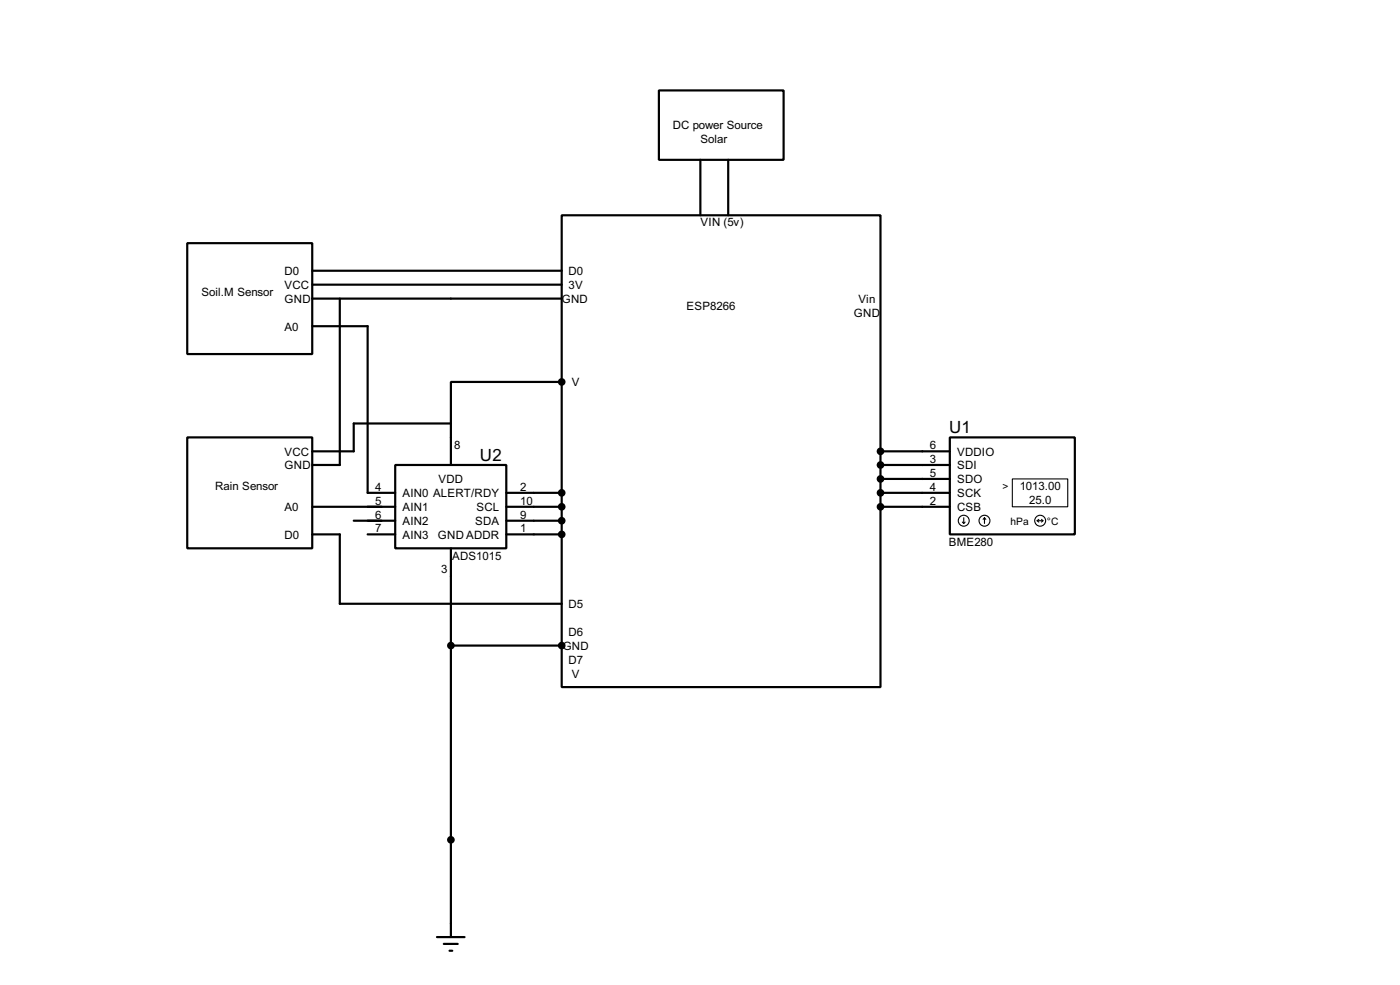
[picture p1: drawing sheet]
<svg xmlns="http://www.w3.org/2000/svg" width="256mm" height="180mm" viewBox="0 0 256 180" stroke-linecap="round" stroke-linejoin="round" font-family="sans-serif">
<g fill="none" stroke="#000" stroke-width=".4">
<path d="M120.7 16.6h22.9v12.7h-22.9zM102.9 39.4h58.4v86.4h-58.4zM128.3 29.3v10.1M133.4 29.3v10.1M34.3 44.5h22.9v20.3h-22.9zM57.2 54.7h45.7M57.2 59.7h10.2v30.5h5M57.2 52.1h45.7M57.2 49.6h45.7M62.3 54.7v30.4h-5.1M82.6 77.5h-17.8v5.1h-7.6M102.9 69.9h-20.3v15.2"/>
<path d="M34.3 80.1h22.9v20.3h-22.9zM57.2 92.8h15.2M57.2 97.8h5.1v12.7h40.6M64.8 95.3h7.6M67.4 97.8h5M72.4 85.1h20.4v15.3h-20.4zM92.8 90.2h10.1M92.8 92.8h10.1M92.8 95.3h10.1M92.8 97.8h10.1M161.3 90.2h12.7M161.3 92.8h12.7"/>
<path d="M161.3 82.6h12.7M161.3 85.1h12.7M161.3 87.7h12.7M174 80.1h22.9v17.7h-22.9zM82.6 100.4v71.1M82.6 118.2h20.3M80.1 171.5h5M81.3 172.8h2.6M82.4 174h.5"/>
</g>
<g fill="none" stroke="#000" stroke-width=".2">
<path d="M176.3 95.6l.3 .2M176.6 94.8v1M176.8 95.6l-.2 .2M180.4 94.8l-.3 .3M180.4 94.8l.2 .3M180.4 94.8v1M185.5 87.7h10.1v5.1h-10.1zM190 95.3h1.1M190 95.3l.3 .3M190.3 95.1l-.3 .2M190.8 95.1l.3 .2M191.1 95.3l-.3 .3"/>
<circle cx="176.5" cy="95.3" r="1"/>
<circle cx="180.3" cy="95.3" r="1"/>
<circle cx="190.5" cy="95.3" r="1"/>
</g>
<g fill="#000" stroke="#000" stroke-width=".4">
<circle cx="102.9" cy="69.9" r=".5"/>
<circle cx="102.9" cy="92.8" r=".5"/>
<circle cx="102.9" cy="90.2" r=".5"/>
<circle cx="102.9" cy="95.3" r=".5"/>
<circle cx="102.9" cy="97.8" r=".5"/>
<circle cx="161.3" cy="87.7" r=".5"/>
<circle cx="161.3" cy="85.1" r=".5"/>
<circle cx="161.3" cy="92.8" r=".5"/>
<circle cx="161.3" cy="90.2" r=".5"/>
<circle cx="161.3" cy="82.6" r=".5"/>
<circle cx="82.6" cy="118.2" r=".5"/>
<circle cx="102.9" cy="118.2" r=".5"/>
<circle cx="82.6" cy="153.7" r=".5"/>
</g>
<g font-size="3.5">
<text x="173.9" y="79.3">U1</text>
<text x="87.9" y="84.3">U2</text>
</g>
<g font-size="2.4">
<text x="123.2" y="23.6">DC power Source</text>
<text x="128.3" y="26.1">Solar</text>
<text x="128.3" y="41.4">VIN (5v)</text>
<text x="52.1" y="50.4">D0</text>
<text x="52.1" y="52.9">VCC</text>
<text x="104.1" y="50.4">D0</text>
<text x="104.2" y="52.9">3V</text>
<text x="36.9" y="54.1">Soil.M Sensor</text>
<text x="52.1" y="55.4">GND</text>
<text x="102.9" y="55.4">GND</text>
<text x="125.8" y="56.7">ESP8266</text>
<text x="156.4" y="58">GND</text>
<text x="157.3" y="55.4">Vin</text>
<text x="52.1" y="60.5">A0</text>
<text x="104.8" y="70.7">V</text>
<text x="52.1" y="83.4">VCC</text>
<text x="83.2" y="82.2">8</text>
<text x="170.4" y="82.2">6</text>
<text x="175.3" y="83.4">VDDIO</text>
<text x="39.4" y="89.6">Rain Sensor</text>
<text x="52.1" y="85.9">GND</text>
<text x="68.8" y="89.8">4</text>
<text x="80.3" y="88.4">VDD</text>
<text x="95.3" y="89.8">2</text>
<text x="170.4" y="84.7">3</text>
<text x="170.4" y="89.8">4</text>
<text x="170.4" y="87.3">5</text>
<text x="175.3" y="85.9">SDI</text>
<text x="175.3" y="88.5">SDO</text>
<text x="186.8" y="89.8">1013.00</text>
<text x="52.1" y="93.6">A0</text>
<text x="68.8" y="92.4">5</text>
<text x="68.8" y="94.9">6</text>
<text x="73.7" y="91">AIN0 ALERT/RDY</text>
<text x="73.7" y="93.6">AIN1</text>
<text x="87.3" y="93.6">SCL</text>
<text x="95.3" y="92.4">10</text>
<text x="95.3" y="94.9">9</text>
<text x="170.4" y="92.4">2</text>
<text x="175.3" y="93.6">CSB</text>
<text x="175.3" y="91">SCK</text>
<text x="188.6" y="92.3">25.0</text>
<text x="52.1" y="98.6">D0</text>
<text x="68.8" y="97.4">7</text>
<text x="73.7" y="96.1">AIN2</text>
<text x="73.7" y="98.6">AIN3</text>
<text x="80.2" y="98.7">GNDADDR</text>
<text x="87" y="96.1">SDA</text>
<text x="95.3" y="97.4">1</text>
<text x="173.8" y="100">BME280</text>
<text x="80.8" y="104.9">3</text>
<text x="82.8" y="102.6">ADS1015</text>
<text x="104.1" y="111.3">D5</text>
<text x="103.1" y="119">GND</text>
<text x="104.1" y="116.4">D6</text>
<text x="104.1" y="121.5">D7</text>
<text x="104.8" y="124">V</text>
</g>
<g font-size="2.1">
<text x="183.7" y="89.7">&gt;</text>
<text x="185.1" y="96">hPa</text>
<text x="191.8" y="96">°C</text>
</g>
</svg>
